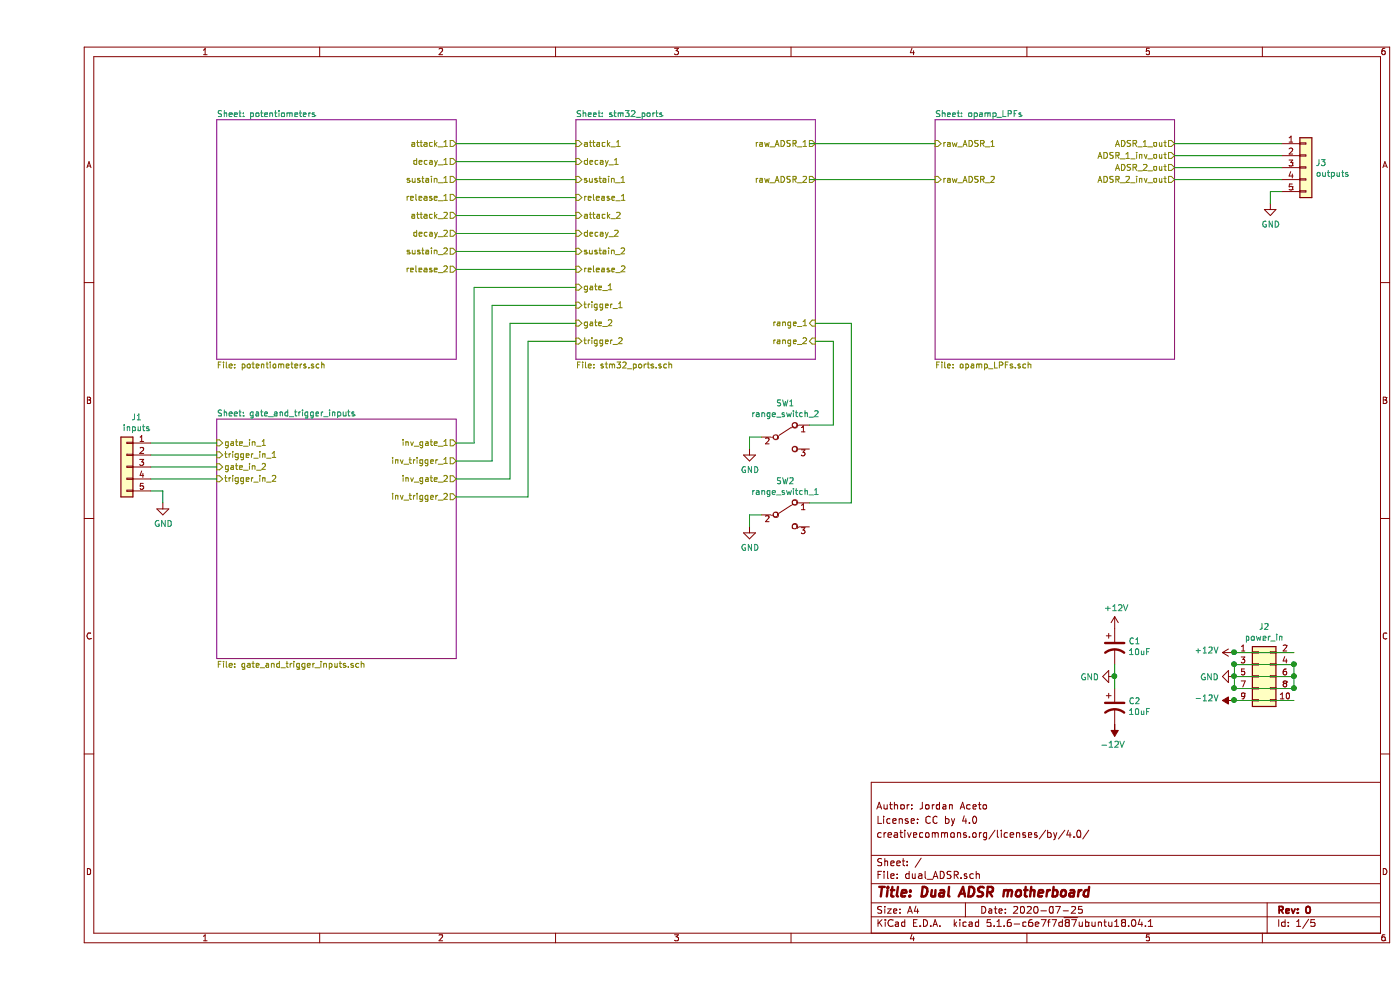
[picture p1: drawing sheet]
EESchema Schematic File Version 4
EELAYER 30 0
EELAYER END
$Descr A4 11693 8268
encoding utf-8
Sheet 1 5
Title "Dual ADSR motherboard"
Date "2020-07-25"
Rev "0"
Comp ""
Comment1 "creativecommons.org/licenses/by/4.0/"
Comment2 "License: CC by 4.0"
Comment3 "Author: Jordan Aceto"
Comment4 ""
$EndDescr
$Sheet
S 1500 1000 2000 2000
U 5EF11EF0
F0 "potentiometers" 50
F1 "potentiometers.sch" 50
F2 "attack_1" O R 3500 1200 50 
F3 "decay_1" O R 3500 1350 50 
F4 "sustain_1" O R 3500 1500 50 
F5 "release_1" O R 3500 1650 50 
F6 "attack_2" O R 3500 1800 50 
F7 "decay_2" O R 3500 1950 50 
F8 "sustain_2" O R 3500 2100 50 
F9 "release_2" O R 3500 2250 50 
$EndSheet
$Sheet
S 1500 3500 2000 2000
U 5EF25307
F0 "gate_and_trigger_inputs" 50
F1 "gate_and_trigger_inputs.sch" 50
F2 "gate_in_1" I L 1500 3700 50 
F3 "inv_gate_1" O R 3500 3700 50 
F4 "trigger_in_1" I L 1500 3800 50 
F5 "inv_trigger_1" O R 3500 3850 50 
F6 "gate_in_2" I L 1500 3900 50 
F7 "inv_gate_2" O R 3500 4000 50 
F8 "trigger_in_2" I L 1500 4000 50 
F9 "inv_trigger_2" O R 3500 4150 50 
$EndSheet
$Sheet
S 7500 1000 2000 2000
U 5EF4B2CA
F0 "opamp_LPFs" 50
F1 "opamp_LPFs.sch" 50
F2 "raw_ADSR_1" I L 7500 1200 50 
F3 "ADSR_1_out" O R 9500 1200 50 
F4 "ADSR_1_inv_out" O R 9500 1300 50 
F5 "raw_ADSR_2" I L 7500 1500 50 
F6 "ADSR_2_out" O R 9500 1400 50 
F7 "ADSR_2_inv_out" O R 9500 1500 50 
$EndSheet
$Sheet
S 4500 1000 2000 2000
U 5EF80674
F0 "stm32_ports" 50
F1 "stm32_ports.sch" 50
F2 "raw_ADSR_1" O R 6500 1200 50 
F3 "raw_ADSR_2" O R 6500 1500 50 
F4 "attack_1" I L 4500 1200 50 
F5 "decay_1" I L 4500 1350 50 
F6 "sustain_1" I L 4500 1500 50 
F7 "release_1" I L 4500 1650 50 
F8 "attack_2" I L 4500 1800 50 
F9 "decay_2" I L 4500 1950 50 
F10 "sustain_2" I L 4500 2100 50 
F11 "release_2" I L 4500 2250 50 
F12 "gate_1" I L 4500 2400 50 
F13 "trigger_1" I L 4500 2550 50 
F14 "gate_2" I L 4500 2700 50 
F15 "trigger_2" I L 4500 2850 50 
F16 "range_1" I R 6500 2700 50 
F17 "range_2" I R 6500 2850 50 
$EndSheet
Wire Wire Line
	3500 1200 4500 1200
Wire Wire Line
	4500 1350 3500 1350
Wire Wire Line
	3500 1500 4500 1500
Wire Wire Line
	3500 1650 4500 1650
Wire Wire Line
	3500 1800 4500 1800
Wire Wire Line
	3500 1950 4500 1950
Wire Wire Line
	3500 2100 4500 2100
Wire Wire Line
	3500 2250 4500 2250
Wire Wire Line
	3500 3700 3650 3700
Wire Wire Line
	3650 3700 3650 2400
Wire Wire Line
	3650 2400 4500 2400
Wire Wire Line
	3500 3850 3800 3850
Wire Wire Line
	3800 3850 3800 2550
Wire Wire Line
	3800 2550 4500 2550
Wire Wire Line
	3500 4000 3950 4000
Wire Wire Line
	3950 4000 3950 2700
Wire Wire Line
	3950 2700 4500 2700
Wire Wire Line
	3500 4150 4100 4150
Wire Wire Line
	4100 4150 4100 2850
Wire Wire Line
	4100 2850 4500 2850
Wire Wire Line
	6450 1200 7500 1200
Wire Wire Line
	6450 1500 7500 1500
$Comp
L Connector_Generic:Conn_01x05 J3
U 1 1
P 10600 1400
F 0 "J3" H 10680 1442 50  0000 L CNN
F 1 "outputs" H 10680 1351 50  0000 L CNN
F 2 "Connector_PinHeader_2.54mm:PinHeader_1x05_P2.54mm_Vertical" H 10600 1400 50  0001 C CNN
F 3 "~" H 10600 1400 50  0001 C CNN
	1    10600 1400
	1    0    0    -1  
$EndComp
Wire Wire Line
	9500 1200 10400 1200
Wire Wire Line
	9500 1300 10400 1300
Wire Wire Line
	9500 1400 10400 1400
Wire Wire Line
	9500 1500 10400 1500
$Comp
L power:GND #PWR010
U 1 1
P 10300 1700
F 0 "#PWR010" H 10300 1450 50  0001 C CNN
F 1 "GND" H 10305 1527 50  0000 C CNN
F 2 "" H 10300 1700 50  0001 C CNN
F 3 "" H 10300 1700 50  0001 C CNN
	1    10300 1700
	1    0    0    -1  
$EndComp
Wire Wire Line
	10300 1700 10300 1600
Wire Wire Line
	10300 1600 10400 1600
$Comp
L Connector_Generic:Conn_01x05 J1
U 1 1
P 750 3900
F 0 "J1" H 668 4317 50  0000 C CNN
F 1 "inputs" H 668 4226 50  0000 C CNN
F 2 "Connector_PinHeader_2.54mm:PinHeader_1x05_P2.54mm_Vertical" H 750 3900 50  0001 C CNN
F 3 "~" H 750 3900 50  0001 C CNN
	1    750  3900
	-1   0    0    -1  
$EndComp
Wire Wire Line
	1500 3700 950  3700
Wire Wire Line
	950  3800 1500 3800
Wire Wire Line
	950  3900 1500 3900
Wire Wire Line
	950  4000 1500 4000
$Comp
L power:GND #PWR01
U 1 1
P 1050 4200
F 0 "#PWR01" H 1050 3950 50  0001 C CNN
F 1 "GND" H 1055 4027 50  0000 C CNN
F 2 "" H 1050 4200 50  0001 C CNN
F 3 "" H 1050 4200 50  0001 C CNN
	1    1050 4200
	1    0    0    -1  
$EndComp
Wire Wire Line
	1050 4200 1050 4100
Wire Wire Line
	1050 4100 950  4100
$Comp
L Connector_Generic:Conn_02x05_Odd_Even J2
U 1 1
P 10200 5650
F 0 "J2" H 10250 6067 50  0000 C CNN
F 1 "power_in" H 10250 5976 50  0000 C CNN
F 2 "Connector_PinHeader_2.54mm:PinHeader_2x05_P2.54mm_Vertical" H 10200 5650 50  0001 C CNN
F 3 "~" H 10200 5650 50  0001 C CNN
	1    10200 5650
	1    0    0    -1  
$EndComp
Wire Wire Line
	10000 5450 10500 5450
Wire Wire Line
	10500 5550 10500 5650
Wire Wire Line
	10500 5650 10500 5750
Connection ~ 10500 5650
Wire Wire Line
	10500 5750 10000 5750
Connection ~ 10500 5750
Wire Wire Line
	10000 5750 10000 5650
Connection ~ 10000 5750
Wire Wire Line
	10000 5650 10000 5550
Connection ~ 10000 5650
Wire Wire Line
	10000 5550 10500 5550
Connection ~ 10000 5550
Connection ~ 10500 5550
Wire Wire Line
	10000 5650 10500 5650
Wire Wire Line
	10000 5850 10500 5850
$Comp
L power:GND #PWR08
U 1 1
P 10000 5650
F 0 "#PWR08" H 10000 5400 50  0001 C CNN
F 1 "GND" V 10005 5522 50  0000 R CNN
F 2 "" H 10000 5650 50  0001 C CNN
F 3 "" H 10000 5650 50  0001 C CNN
	1    10000 5650
	0    1    1    0   
$EndComp
$Comp
L power:+12V #PWR07
U 1 1
P 10000 5450
F 0 "#PWR07" H 10000 5300 50  0001 C CNN
F 1 "+12V" V 10015 5578 50  0000 L CNN
F 2 "" H 10000 5450 50  0001 C CNN
F 3 "" H 10000 5450 50  0001 C CNN
	1    10000 5450
	0    -1   -1   0   
$EndComp
Connection ~ 10000 5450
$Comp
L power:-12V #PWR09
U 1 1
P 10000 5850
F 0 "#PWR09" H 10000 5950 50  0001 C CNN
F 1 "-12V" V 10015 5978 50  0000 L CNN
F 2 "" H 10000 5850 50  0001 C CNN
F 3 "" H 10000 5850 50  0001 C CNN
	1    10000 5850
	0    -1   -1   0   
$EndComp
Connection ~ 10000 5850
$Comp
L Device:CP1 C1
U 1 1
P 9000 5400
F 0 "C1" H 9115 5446 50  0000 L CNN
F 1 "10uF" H 9115 5355 50  0000 L CNN
F 2 "Capacitor_THT:CP_Radial_D6.3mm_P2.50mm" H 9000 5400 50  0001 C CNN
F 3 "~" H 9000 5400 50  0001 C CNN
	1    9000 5400
	1    0    0    -1  
$EndComp
$Comp
L Device:CP1 C2
U 1 1
P 9000 5900
F 0 "C2" H 9115 5946 50  0000 L CNN
F 1 "10uF" H 9115 5855 50  0000 L CNN
F 2 "Capacitor_THT:CP_Radial_D6.3mm_P2.50mm" H 9000 5900 50  0001 C CNN
F 3 "~" H 9000 5900 50  0001 C CNN
	1    9000 5900
	1    0    0    -1  
$EndComp
Wire Wire Line
	9000 5550 9000 5650
$Comp
L power:GND #PWR05
U 1 1
P 9000 5650
F 0 "#PWR05" H 9000 5400 50  0001 C CNN
F 1 "GND" V 9005 5522 50  0000 R CNN
F 2 "" H 9000 5650 50  0001 C CNN
F 3 "" H 9000 5650 50  0001 C CNN
	1    9000 5650
	0    1    1    0   
$EndComp
Connection ~ 9000 5650
Wire Wire Line
	9000 5650 9000 5750
$Comp
L power:-12V #PWR06
U 1 1
P 9000 6050
F 0 "#PWR06" H 9000 6150 50  0001 C CNN
F 1 "-12V" H 9015 6223 50  0000 C CNN
F 2 "" H 9000 6050 50  0001 C CNN
F 3 "" H 9000 6050 50  0001 C CNN
	1    9000 6050
	-1   0    0    1   
$EndComp
$Comp
L power:+12V #PWR04
U 1 1
P 9000 5250
F 0 "#PWR04" H 9000 5100 50  0001 C CNN
F 1 "+12V" H 9015 5423 50  0000 C CNN
F 2 "" H 9000 5250 50  0001 C CNN
F 3 "" H 9000 5250 50  0001 C CNN
	1    9000 5250
	1    0    0    -1  
$EndComp
$Comp
L Switch:SW_SPDT SW1
U 1 1
P 6250 3650
F 0 "SW1" H 6250 3935 50  0000 C CNN
F 1 "range_switch_2" H 6250 3844 50  0000 C CNN
F 2 "dual_ADSR:SPDT_on_on" H 6250 3650 50  0001 C CNN
F 3 "~" H 6250 3650 50  0001 C CNN
	1    6250 3650
	1    0    0    -1  
$EndComp
$Comp
L power:GND #PWR02
U 1 1
P 5950 3750
F 0 "#PWR02" H 5950 3500 50  0001 C CNN
F 1 "GND" H 5955 3577 50  0000 C CNN
F 2 "" H 5950 3750 50  0001 C CNN
F 3 "" H 5950 3750 50  0001 C CNN
	1    5950 3750
	1    0    0    -1  
$EndComp
Wire Wire Line
	5950 3750 5950 3650
Wire Wire Line
	5950 3650 6050 3650
Wire Wire Line
	6450 3550 6650 3550
Wire Wire Line
	6650 3550 6650 2850
Wire Wire Line
	6650 2850 6500 2850
$Comp
L Switch:SW_SPDT SW2
U 1 1
P 6250 4300
F 0 "SW2" H 6250 4585 50  0000 C CNN
F 1 "range_switch_1" H 6250 4494 50  0000 C CNN
F 2 "dual_ADSR:SPDT_on_on" H 6250 4300 50  0001 C CNN
F 3 "~" H 6250 4300 50  0001 C CNN
	1    6250 4300
	1    0    0    -1  
$EndComp
$Comp
L power:GND #PWR03
U 1 1
P 5950 4400
F 0 "#PWR03" H 5950 4150 50  0001 C CNN
F 1 "GND" H 5955 4227 50  0000 C CNN
F 2 "" H 5950 4400 50  0001 C CNN
F 3 "" H 5950 4400 50  0001 C CNN
	1    5950 4400
	1    0    0    -1  
$EndComp
Wire Wire Line
	5950 4400 5950 4300
Wire Wire Line
	5950 4300 6050 4300
Wire Wire Line
	6800 4200 6800 2700
Wire Wire Line
	6800 2700 6500 2700
Wire Wire Line
	6450 4200 6800 4200
$EndSCHEMATC
